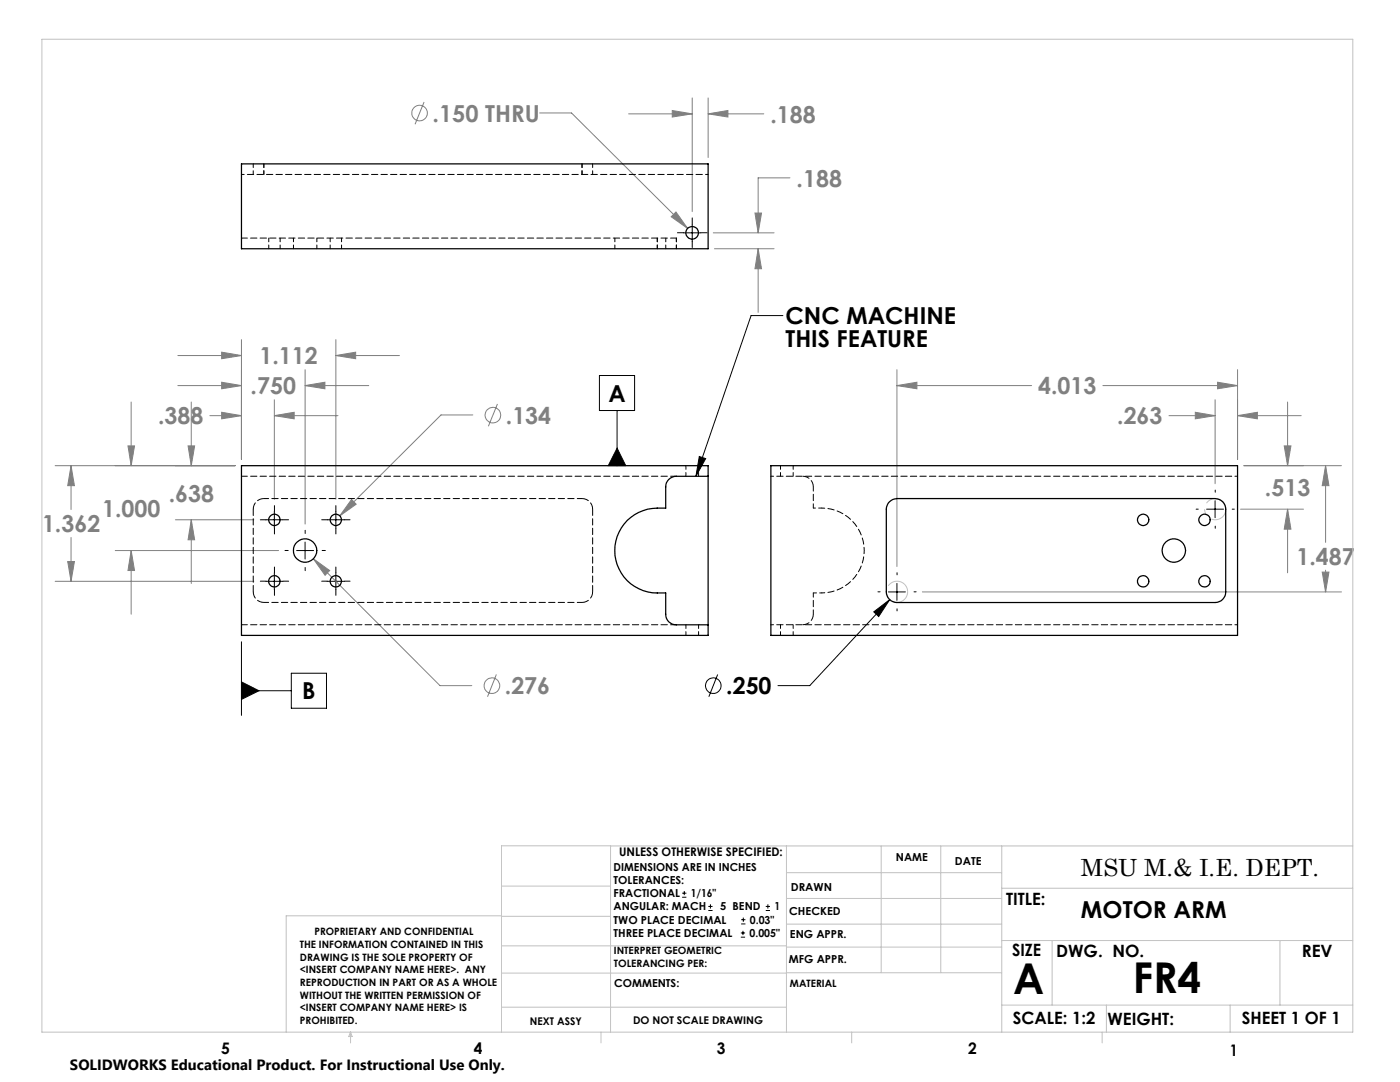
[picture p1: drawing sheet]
<svg xmlns="http://www.w3.org/2000/svg" width="279mm" height="216mm" viewBox="0 0 279 216" stroke-linecap="round" stroke-linejoin="round" font-family="sans-serif">
<g fill="none" stroke="#808080" stroke-width=".2">
<path d="M138.1 19.5v22.7M141.3 19.5v11.9M84.6 20.4l-1.8 4.4M107.7 22.5h6.4l23.1 23.1M125.4 22.7h12.7M134.2 22l3.9 .7-3.9 .7zM141.3 22.7l4-.7v1.4zM141.3 22.7h11.1M157.7 35.5h-6.4v11M133.9 43.3l1-1 2.3 3.3zM142.3 46.5h12.2M142.6 49.6h11.9"/>
<path d="M150.7 42.5h1.3l-.7 4zM151.3 49.6l.7 4h-1.3zM151.3 49.6v12.7M35.5 76.9h12.7M35.5 70.9h12.7M44.2 76.3l4 .6-4 .7zM44.2 70.3l4 .6-4 .7zM48.2 67.8v23.9M54.8 79.8v19.8M60.9 76.9l3.9-.6v1.3zM60.9 73.8v30.8M60.9 76.9h12.7"/>
<path d="M67 70.9l4-.6v1.3zM67 67.8v31.8M67 70.9h12.7M179 76.9l4-.6v1.3zM179 76.9h26.9M179 73.8v39.2M220.1 76.9h26.9M242.5 79.8v16.7M243 76.3l4 .6-4 .7zM247 73.8v17.9M11 92.9h35.9M14.2 92.9l.7 4h-1.4z"/>
<path d="M14.2 92.9v8.8M25.5 89h1.3l-.6 3.9zM26.2 80.2v12.7M37.5 89h1.3l-.6 3.9zM38.2 80.2v12.7M41.9 82.9h6.3M44.2 82.3l4 .6-4 .7zM54.8 82.9l3.9-.6v1.3zM54.8 82.9h12.7M70.2 99.7l.9 .9-3.3 2.3zM94.4 82.8h-6.4l-20.2 20.1M99.3 80.6l-1.8 4.5"/>
<path d="M233.3 82.9h9.2M238.5 82.3l4 .6-4 .7zM247 82.9l3.9-.6v1.3zM247 82.9h12.7M248.2 92.9h19.5M256.3 89h1.3l-.6 3.9zM257 80.2v12.7M264.5 92.9l.7 4h-1.3zM264.5 92.9v15.3M11 116h39.7M13.5 112h1.4l-.7 4zM14.2 107.2v8.8"/>
<path d="M23 109.9h32.6M26.2 109.9l.6 3.9h-1.3zM26.2 109.9v12.7M35 103.7h15.7M38.2 103.7l.6 4h-1.3zM38.2 103.7v12.7M62.5 111.5l3.3 2.3-.9 1zM62.5 111.5l25.3 25.3h6.4M184.1 118.1h83.6M247.6 101.6h12.5M257 101.6l.6 4h-1.3zM257 101.6v12.7"/>
<path d="M263.9 114.2h1.3l-.7 3.9zM264.5 113.8v4.3M99.1 134.6l-1.8 4.4"/>
<circle cx="83.7" cy="22.6" r="1.55"/>
<circle cx="98.4" cy="82.8" r="1.56"/>
<circle cx="98.2" cy="136.8" r="1.56"/>
</g>
<g fill="none" stroke="#000" stroke-width=".2">
<path d="M136.5 46.5h3.3M138.1 44.8v3.4M119.6 74.9h7v7h-7zM156.2 63h-6.3l-11 32M123.2 81.9v11M123.2 89.4l1.7 3.5h-3.5zM139.6 91.1l1.2 .4-1.9 3.5zM242.5 99.9v3.4M53.1 116h3.3M53.1 103.7h3.3M54.8 102v3.4M54.8 114.3v3.4"/>
<path d="M59.2 109.9h3.4M60.9 108.2v3.3M65.3 116h3.4M65.3 103.7h3.4M67 102v3.4M67 114.3v3.4M177.3 118.1h3.4M177.6 119.7l-16 17.1h-6.3M179 116.4v3.4M240.8 101.6h3.4M48.2 136.1l3.5 1.7-3.5 1.8zM48.2 137.8h9.9"/>
<path d="M48.2 128.1v14.6M58.1 134.3h7.1v7h-7.1zM143.2 134.6l-1.7 4.4M174.4 122.1l3.2-2.4-2.2 3.3zM136.1 179h.9M136.1 178.2h.9M136.6 177.8v.8M141.4 181.7h.8M141.4 180.9h.8M141.8 180.4v.9M147.8 187h.9M147.8 186.2h.9"/>
<path d="M147.9 184.4h.9M147.9 183.5h.9M148.3 185.7v.9M148.3 183.1v.8M152.8 181.7h.9M152.8 180.9h.9M153.2 180.4v.9"/>
<circle cx="142.3" cy="136.8" r="1.56"/>
</g>
<path d="M181.1 117.5a2.12 2.12 0 0 0-3.6-.9 2.12 2.12 0 0 0 .9 3.5 2.12 2.12 0 0 0 2.7-2.4v-.2M244.6 101a2.12 2.12 0 0 0-3.6-.9 2.12 2.12 0 0 0 .9 3.5 2.12 2.12 0 0 0 2.7-2.4v-.2" fill="none" stroke="#c0c0c0" stroke-width=".2" stroke-dasharray="15.2 1.3 1.3 1.3" stroke-dashoffset="10.5" stroke-linecap="butt"/>
<g fill="none" stroke="#000" stroke-width=".2" stroke-dasharray="15.2 1.3 1.3 1.3">
<path d="M136.5 46.4h-1.3M138.2 44.7v-1.2M138.2 48.1v1.3M139.8 46.4h1.3M242.5 98.2v-.4M53.1 116h-1.2M53.1 103.7h-1.2M54.8 114.3v-1.2M54.8 117.7v1.1M54.8 102v-1.1M54.8 105.4v1.1M56.5 116h1.1"/>
<path d="M56.5 103.7h1.1M57.5 109.8h-.6M60.9 106.5v-.7M60.9 113.2v.7M64.3 109.8h.6M65.3 116h-1.1M65.3 103.7h-1.1M67 114.3v-1.2M67 117.7v1.1M67 102v-1.1M67 105.4v1.1M68.7 116h1.2"/>
<path d="M68.7 103.7h1.2M175.6 118.1h-.4M179 114.7v-.4M182.4 118.1h.4M239.1 101.6h-.4M242.5 105v.4M245.9 101.6h.4M179 121.5v.4"/>
</g>
<g fill="none" stroke="#c0c0c0" stroke-width=".2">
<path d="M8.4 7.8h261.6v198.2h-261.6zM100.1 176.8h21.7M121.8 168.8v37.2M157 168.8v37.2M157 179.3h42.9M157 174.1h42.9M175.9 168.8v25.3M187.7 168.8v25.3M199.9 177.2h70.1M199.9 168.8v37.2M270 168.8h-169.9v37.2M100.1 194.2h56.9"/>
<path d="M100.1 188.7h56.9M100.1 182.8h21.7M100.1 182.7h-43v23.3M157 194.1h42.9M157 184.4h42.9M157 189h42.9M199.9 187.7h70.1M210 187.7v12.9M255.4 187.7v12.9M70 206v2.1M70 206l.3 .8h-.7zM100.1 201h56.9"/>
<path d="M119.9 206v2.1M170 206v2.1M199.9 200.6h70.1M220 206v2.1M220.8 200.6v5.4M245.5 200.6v5.4"/>
</g>
<g fill="#000">
<path d="M174.4 122.1l3.2-2.4-2.2 3.3z"/>
<path d="M139.6 91.1l1.2 .4-1.9 3.5zM123.2 89.4l1.7 3.5h-3.5zM48.2 136.1l3.5 1.7-3.5 1.8z"/>
</g>
<path d="M44.2 82.3l4 .6-4 .7zM54.8 82.9l3.9-.6v1.3zM44.2 76.3l4 .6-4 .7zM60.9 76.9l3.9-.6v1.3zM44.2 70.3l4 .6-4 .7zM67 70.9l4-.6v1.3zM37.5 89h1.3l-.6 3.9zM38.2 103.7l.6 4h-1.3zM25.5 89h1.3l-.6 3.9zM26.2 109.9l.6 3.9h-1.3zM14.2 92.9l.7 4h-1.4zM13.5 112h1.4l-.7 4zM62.5 111.5l2.4 3.3 .9-1zM70.2 99.7l-2.4 3.2 3.3-2.3zM151.3 49.6l.7 4h-1.3zM150.7 42.5h1.3l-.7 4zM134.2 22l3.9 .7-3.9 .7zM141.3 22.7l4-.7v1.4zM134.9 42.3l-1 1 3.3 2.3zM247 82.9l3.9-.6v1.3zM238.5 82.3l4 .6-4 .7zM243 76.3l4 .6-4 .7zM179 76.9l4-.6v1.3zM256.3 89h1.3l-.6 3.9zM257 101.6l.6 4h-1.3zM264.5 92.9l.7 4h-1.3zM263.9 114.2h1.3l-.7 3.9z" fill="#808080"/>
<g fill="none" stroke="#000" stroke-width=".25">
<path d="M48.2 32.7h93.1v16.9h-93.1zM48.2 92.9h93.1v33.9h-93.1zM141.3 95h-6.3a2.11 2.11 0 0 0-2.1 2.2v4.2a8.9 8.9 0 0 0-9.4 4.8 8.5 8.5 0 0 0 7.7 12.1h1.7v4.3a2.05 2.05 0 0 0 2.1 2.1h6.3M153.8 92.9h93.2v33.9h-93.2zM177.5 100.1a2.14 2.14 0 0 1 1.5-.6h63.5a2.11 2.11 0 0 1 2.1 2.1v16.5a2.11 2.11 0 0 1-2.1 2.1h-63.5a2.17 2.17 0 0 1-2.1-2.1v-16.5l.2-.8z"/>
<circle cx="138.1" cy="46.5" r="1.27"/>
<circle cx="54.7" cy="116" r="1.13"/>
<circle cx="54.8" cy="103.7" r="1.12"/>
<circle cx="60.9" cy="109.9" r="2.33"/>
<circle cx="67" cy="116" r="1.13"/>
<circle cx="67" cy="103.7" r="1.12"/>
<circle cx="228.1" cy="116" r="1.13"/>
<circle cx="228.1" cy="103.7" r="1.12"/>
<circle cx="234.3" cy="109.9" r="2.34"/>
<circle cx="240.4" cy="116" r="1.13"/>
<circle cx="240.4" cy="103.7" r="1.12"/>
</g>
<path d="M48.2 47.5h86.8M48.2 95h86.8M48.2 124.7h86.8" fill="none" stroke="#000" stroke-width=".2" stroke-dasharray="1.3 .6" stroke-dashoffset=".1"/>
<path d="M116.2 99.5a2.12 2.12 0 0 1 2.1 2.1M160.2 95a2.12 2.12 0 0 1 2.1 2.1M50.5 101.6a2.12 2.12 0 0 1 2.2-2.1M118.3 118.1a2.12 2.12 0 0 1-2.1 2.1M52.7 120.2a2.12 2.12 0 0 1-2.2-2.1M162.3 122.5a2.12 2.12 0 0 1-2.1 2.2" fill="none" stroke="#000" stroke-width=".2" stroke-dasharray="1.3 .6" stroke-dashoffset="-.1"/>
<path d="M52.7 99.5h63.5M116.2 120.2h-63.5" fill="none" stroke="#000" stroke-width=".2" stroke-dasharray="1.3 .6" stroke-dashoffset=".3"/>
<path d="M50.5 118.1v-16.5M118.3 101.6v16.5" fill="none" stroke="#000" stroke-width=".2" stroke-dasharray="1.3 .6"/>
<g fill="none" stroke="#000" stroke-width=".2" stroke-dasharray="1.3 .6" stroke-dashoffset=".5">
<path d="M50.5 34.8v-2.1M52.7 34.8v-2.1M116.2 34.8v-2.1M118.3 34.8v-2.1M53.6 47.5v2.1M55.9 49.6v-2.1M58.6 47.5v2.1M63.2 49.6v-2.1M65.9 47.5v2.1M68.2 49.6v-2.1M122.7 47.5v2.1M131.2 47.5v2.1"/>
<path d="M132.9 47.5v2.1M135 49.6v-2.1M135 47.5v2.1M136.9 92.9v2.1M139.4 95v-2.1M155.8 92.9v2.1M158.3 95v-2.1M136.9 124.7v2.1M139.4 126.8v-2.1M155.8 124.7v2.1M158.3 126.8v-2.1"/>
</g>
<path d="M48.2 34.8h93.1M247 95h-93.2M164 101.4a8.5 8.5 0 0 1 8.5 8.4 8.5 8.5 0 0 1-8.5 8.5M247 124.7h-93.2" fill="none" stroke="#000" stroke-width=".2" stroke-dasharray="1.3 .6" stroke-dashoffset=".7"/>
<path d="M162.3 101.4h1.7M164 118.3h-1.7" fill="none" stroke="#000" stroke-width=".2" stroke-dasharray="1.3 .6" stroke-dashoffset=".8"/>
<path d="M162.3 97.1v4.3M162.3 118.3v4.2" fill="none" stroke="#000" stroke-width=".2" stroke-dasharray="1.3 .6" stroke-dashoffset=".4"/>
<g font-size="8.5">
<text x="202.2" y="198.3">A</text>
<text x="226" y="198.1">FR4</text>
</g>
<g font-size="4.7" fill="#808080">
<text x="86.3" y="24.3">.150 THRU</text>
<text x="153.7" y="24.5">.188</text>
<text x="159" y="37.2">.188</text>
<text x="51.8" y="72.7">1.112</text>
<text x="50" y="78.7">.750</text>
<text x="207.2" y="78.7">4.013</text>
<text x="31.5" y="84.7">.388</text>
<text x="101" y="84.5">.134</text>
<text x="223" y="84.7">.263</text>
<text x="33.7" y="100.1">.638</text>
<text x="252.5" y="99">.513</text>
<text x="8.4" y="106.2">1.362</text>
<text x="20.4" y="103.1">1.000</text>
<text x="258.8" y="112.8">1.487</text>
<text x="100.8" y="138.5">.276</text>
</g>
<g font-size="4.7">
<text x="156.8" y="64.7">CNC MACHINE</text>
<text x="156.8" y="69.2">THIS FEATURE</text>
<text x="121.4" y="80.2">A</text>
<text x="60.3" y="139.6">B</text>
<text x="144.9" y="138.5">.250</text>
<text x="215.7" y="174.7">MSU M.&amp; I.E. DEPT.</text>
<text x="215.7" y="183.1">MOTOR ARM</text>
</g>
<g font-size="3.4">
<text x="200.8" y="180.5">TITLE:</text>
<text x="202" y="190.8">SIZE</text>
<text x="210.8" y="190.9">DWG. NO.</text>
<text x="259.8" y="191">REV</text>
<text x="202.1" y="204.4">SCALE: 1:2</text>
<text x="221" y="204.5">WEIGHT:</text>
<text x="247.8" y="204.4">SHEET 1 OF 1</text>
</g>
<g font-size="3.2">
<text x="44.2" y="210.4">5</text>
<text x="94.6" y="210.3">4</text>
<text x="143.1" y="210.4">3</text>
<text x="193.2" y="210.3">2</text>
<text x="245.4" y="210.6">1</text>
</g>
<text font-size="3" x="14" y="213.5">SOLIDWORKS Educational Product. For Instructional Use Only.</text>
<text font-size="2.4" x="123.6" y="170.8">UNLESS OTHERWISE SPECIFIED:</text>
<g font-size="2.2">
<text x="122.5" y="173.7">DIMENSIONS ARE IN INCHES</text>
<text x="178.8" y="171.8">NAME</text>
<text x="190.6" y="172.5">DATE</text>
<text x="122.5" y="176.4">TOLERANCES:</text>
<text x="122.5" y="179">FRACTIONAL</text>
<text x="137.9" y="179">1/16&quot;</text>
<text x="157.8" y="177.8">DRAWN</text>
<text x="122.5" y="184.3">TWO PLACE DECIMAL</text>
<text x="122.5" y="181.7">ANGULAR: MACH</text>
<text x="143.7" y="181.7">5 BEND</text>
<text x="149.7" y="184.3">0.03&quot;</text>
<text x="154.5" y="181.7">1</text>
<text x="157.5" y="182.5">CHECKED</text>
<text x="122.5" y="187">THREE PLACE DECIMAL</text>
<text x="149.6" y="187">0.005&quot;</text>
<text x="157.6" y="187.2">ENG APPR.</text>
<text x="122.6" y="197">COMMENTS:</text>
<text x="157.4" y="192.2">MFG APPR.</text>
</g>
<g font-size="2.1">
<text x="105.8" y="204.5">NEXT ASSY</text>
<text x="126.3" y="204.3">DO NOT SCALE DRAWING</text>
</g>
<g font-size="2">
<text x="59.8" y="189.2">THE INFORMATION CONTAINED IN THIS</text>
<text x="59.8" y="191.7">DRAWING IS THE SOLE PROPERTY OF</text>
<text x="62.8" y="186.5">PROPRIETARY AND CONFIDENTIAL</text>
<text x="122.5" y="190.4">INTERPRET GEOMETRIC</text>
<text x="59.8" y="194.2">&lt;INSERT COMPANY NAME HERE&gt;. ANY</text>
<text x="59.8" y="196.8">REPRODUCTION IN PART OR AS A WHOLE</text>
<text x="122.5" y="192.9">TOLERANCING PER:</text>
<text x="157.7" y="197">MATERIAL</text>
<text x="59.8" y="199.3">WITHOUT THE WRITTEN PERMISSION OF</text>
<text x="59.8" y="201.8">&lt;INSERT COMPANY NAME HERE&gt; IS</text>
<text x="59.8" y="204.3">PROHIBITED.</text>
</g>
</svg>
